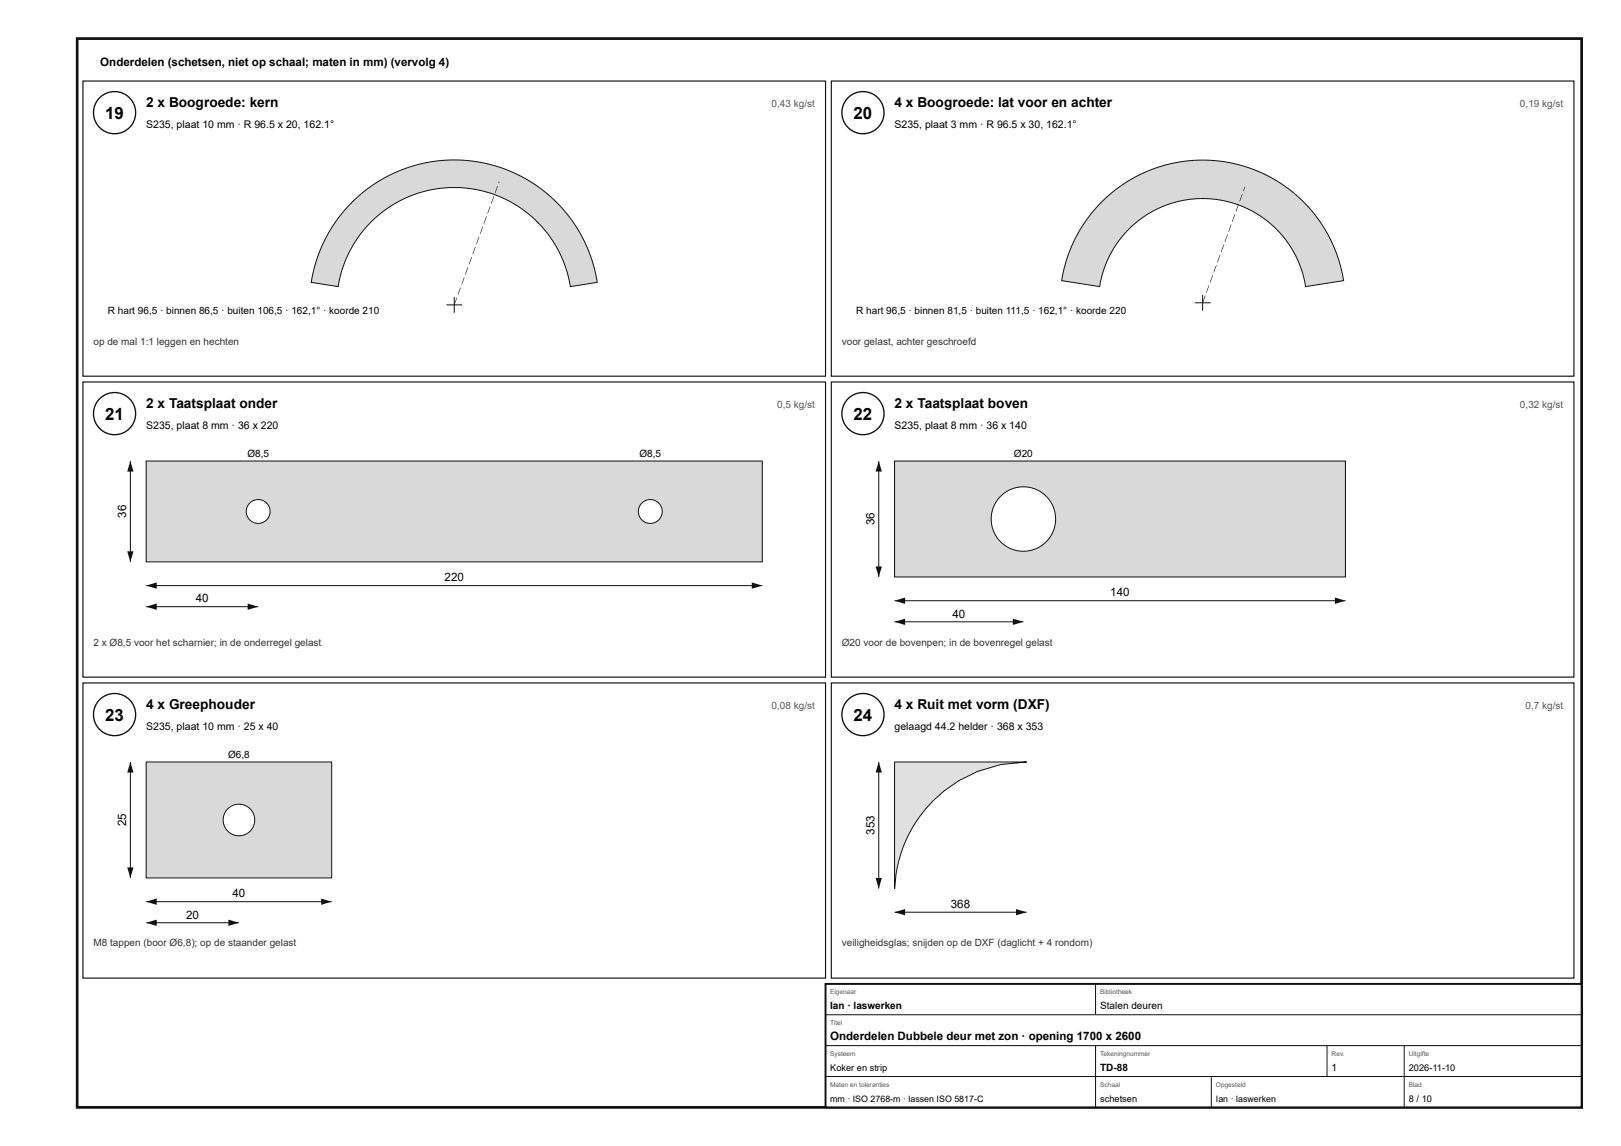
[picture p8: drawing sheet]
<svg xmlns="http://www.w3.org/2000/svg" width="420mm" height="297mm" viewBox="0 0 420 297" stroke-linecap="round" stroke-linejoin="round" font-family="sans-serif">
<path d="M20 10h390v277h-390z" fill="none" stroke="#111" stroke-width=".7" stroke-linecap="butt"/>
<path d="M21.5 21h192.5v76.5h-192.5z" fill="none" stroke="#111" stroke-width=".3"/>
<circle cx="29.7" cy="29.2" r="5.5" fill="#fff"/>
<circle cx="29.7" cy="29.2" r="5.5" fill="none" stroke="#111" stroke-width=".35"/>
<path d="M91.2 52.4l4.1-3.5 4.5-2.9 4.9-2.2 5.2-1.5 5.4-.8 5.4 .1 5.3 .8 5.1 1.5 3.1 1.3 2.9 1.6 2.8 1.9 2.6 2 2.4 2.3 2.1 2.5 2 2.7 1.7 2.9 2.5 5.6 1 3.2 .6 3.3-7 1.1a30.5 30.5 0 0 0-30.1-25.7 30.5 30.5 0 0 0-30.1 25.7l-6.9-1.1v-.4l1.4-5.7 2.3-5.3 3-5z" fill="#d7dadc"/>
<path d="M91.2 52.4l4.1-3.5 4.5-2.9 4.9-2.2 5.2-1.5 5.4-.8 5.4 .1 5.3 .8 5.1 1.5 3.1 1.3 2.9 1.6 2.8 1.9 2.6 2 2.4 2.3 2.1 2.5 2 2.7 1.7 2.9 2.5 5.6 1 3.2 .6 3.3-7 1.1a30.5 30.5 0 0 0-30.1-25.7 30.5 30.5 0 0 0-30.1 25.7l-6.9-1.1v-.4l1.4-5.7 2.3-5.3 3-5zM115.7 79h4.1M117.7 77v4.1" fill="none" stroke="#111" stroke-width=".26"/>
<path d="M118.4 77.1l.1 .1-.7 1.8h-.1zM119.3 74.5h.2l-.7 1.9h-.2zM120.3 71.9h.1l-.7 1.9-.1-.1zM121.2 69.2l.2 .1-.7 1.9-.1-.1zM122.2 66.6h.1l-.6 1.9h-.2zM123.2 64h.1l-.7 1.9-.1-.1zM124.1 61.3l.2 .1-.7 1.9-.2-.1zM125.1 58.7l.1 .1-.7 1.8h-.1zM126 56.1h.2l-.7 1.9h-.1zM127 53.4l.1 .1-.6 1.9-.2-.1zM128 50.8l.1 .1-.7 1.8h-.1zM128.9 48.2h.2l-.7 1.9h-.2zM129.3 47.1h.2l-.2 .4-.1-.1z" fill="#111"/>
<path d="M215.5 21h192.5v76.5h-192.5z" fill="none" stroke="#111" stroke-width=".3"/>
<circle cx="223.7" cy="29.2" r="5.5" fill="#fff"/>
<circle cx="223.7" cy="29.2" r="5.5" fill="none" stroke="#111" stroke-width=".35"/>
<path d="M285.6 52.3l4-3.5 4.9-3 4.8-2.2 5.5-1.5 5.3-.6 5.3 .2 5.6 1 5.1 1.7 3.3 1.6 3.1 1.9 3 2.2 2.7 2.5 2.4 2.8 1.9 2.6 1.9 3.1 1.6 3.4 1.4 4.2 .9 4-9.9 1.6a27 27 0 0 0-26.7-22.8 27 27 0 0 0-26.7 22.8l-9.8-1.6 1.5-5.9 2.2-5.3 3-4.9z" fill="#d7dadc"/>
<path d="M285.6 52.3l4-3.5 4.9-3 4.8-2.2 5.5-1.5 5.3-.6 5.3 .2 5.6 1 5.1 1.7 3.3 1.6 3.1 1.9 3 2.2 2.7 2.5 2.4 2.8 1.9 2.6 1.9 3.1 1.6 3.4 1.4 4.2 .9 4-9.9 1.6a27 27 0 0 0-26.7-22.8 27 27 0 0 0-26.7 22.8l-9.8-1.6 1.5-5.9 2.2-5.3 3-4.9zM309.7 78.5h4.1M311.7 76.4v4.1" fill="none" stroke="#111" stroke-width=".26"/>
<path d="M312.4 76.6h.1l-.7 1.9h-.1zM313.3 73.9l.2 .1-.7 1.9-.2-.1zM314.3 71.3l.1 .1-.7 1.8h-.1zM315.2 68.7h.2l-.7 1.9h-.1zM316.2 66.1h.1l-.6 1.9-.2-.1zM317.2 63.4l.1 .1-.7 1.9-.1-.1zM318.1 60.8h.2l-.7 1.9h-.2zM319.1 58.2h.1l-.7 1.9-.1-.1zM320 55.5l.2 .1-.7 1.9-.1-.1zM321 52.9l.1 .1-.6 1.8h-.2zM322 50.3h.1l-.7 1.9h-.1zM322.7 48.4h.1l-.4 1.2-.2-.1z" fill="#111"/>
<path d="M21.5 99h192.5v76.5h-192.5z" fill="none" stroke="#111" stroke-width=".3"/>
<circle cx="29.7" cy="107.2" r="5.5" fill="#fff"/>
<circle cx="29.7" cy="107.2" r="5.5" fill="none" stroke="#111" stroke-width=".35"/>
<path d="M37.9 119.5h159.7v26.1h-159.7z" fill="#d7dadc"/>
<path d="M37.9 119.5h159.7v26.1h-159.7z" fill="none" stroke="#111" stroke-width=".26"/>
<circle cx="66.9" cy="132.6" r="3.1" fill="#fff"/>
<circle cx="66.9" cy="132.6" r="3.1" fill="none" stroke="#111" stroke-width=".26"/>
<circle cx="168.6" cy="132.6" r="3.1" fill="#fff"/>
<g fill="none" stroke="#111" stroke-width=".26">
<path d="M37.9 151.8h159.7"/>
<circle cx="168.6" cy="132.6" r="3.1"/>
</g>
<g fill="#111">
<path d="M37.9 151.8l2.7-.9v1.7z"/>
<path d="M194.9 150.9l2.7 .9-2.7 .8z"/>
</g>
<path d="M33.8 119.5v26.1" fill="none" stroke="#111" stroke-width=".26"/>
<g fill="#111">
<path d="M33.8 119.5l.8 2.7h-1.6z"/>
<path d="M33 142.9h1.6l-.8 2.7z"/>
</g>
<path d="M37.9 157.2h29" fill="none" stroke="#111" stroke-width=".26"/>
<g fill="#111">
<path d="M37.9 157.2l2.7-.8v1.7z"/>
<path d="M64.2 156.4l2.7 .8-2.7 .9z"/>
</g>
<path d="M215.5 99h192.5v76.5h-192.5z" fill="none" stroke="#111" stroke-width=".3"/>
<circle cx="223.7" cy="107.2" r="5.5" fill="#fff"/>
<circle cx="223.7" cy="107.2" r="5.5" fill="none" stroke="#111" stroke-width=".35"/>
<path d="M231.9 119.5h116.9v30h-116.9z" fill="#d7dadc"/>
<path d="M231.9 119.5h116.9v30h-116.9z" fill="none" stroke="#111" stroke-width=".26"/>
<circle cx="265.3" cy="134.5" r="8.3" fill="#fff"/>
<g fill="none" stroke="#111" stroke-width=".26">
<path d="M231.9 155.7h116.9"/>
<circle cx="265.3" cy="134.5" r="8.3"/>
</g>
<g fill="#111">
<path d="M231.9 155.7l2.7-.8v1.6z"/>
<path d="M346 154.9l2.8 .8-2.8 .8z"/>
</g>
<path d="M227.8 119.5v30" fill="none" stroke="#111" stroke-width=".26"/>
<g fill="#111">
<path d="M227.8 119.5l.8 2.7h-1.6z"/>
<path d="M227 146.8h1.6l-.8 2.7z"/>
</g>
<path d="M231.9 161.2h33.4" fill="none" stroke="#111" stroke-width=".26"/>
<g fill="#111">
<path d="M231.9 161.2l2.7-.9v1.7z"/>
<path d="M262.5 160.3l2.8 .9-2.8 .8z"/>
</g>
<path d="M21.5 177h192.5v76.5h-192.5z" fill="none" stroke="#111" stroke-width=".3"/>
<circle cx="29.7" cy="185.2" r="5.5" fill="#fff"/>
<circle cx="29.7" cy="185.2" r="5.5" fill="none" stroke="#111" stroke-width=".35"/>
<path d="M37.9 197.5h48.1v30h-48.1z" fill="#d7dadc"/>
<path d="M37.9 197.5h48.1v30h-48.1z" fill="none" stroke="#111" stroke-width=".26"/>
<circle cx="61.9" cy="212.5" r="4.1" fill="#fff"/>
<g fill="none" stroke="#111" stroke-width=".26">
<path d="M37.9 233.7h48.1"/>
<circle cx="61.9" cy="212.5" r="4.1"/>
</g>
<g fill="#111">
<path d="M37.9 233.7l2.7-.8v1.6z"/>
<path d="M83.2 232.9l2.8 .8-2.8 .8z"/>
</g>
<path d="M33.8 197.5v30" fill="none" stroke="#111" stroke-width=".26"/>
<g fill="#111">
<path d="M33.8 197.5l.8 2.7h-1.6z"/>
<path d="M33 224.8h1.6l-.8 2.7z"/>
</g>
<path d="M37.9 239.2h24" fill="none" stroke="#111" stroke-width=".26"/>
<g fill="#111">
<path d="M37.9 239.2l2.7-.9v1.7z"/>
<path d="M59.2 238.3l2.7 .9-2.7 .8z"/>
</g>
<path d="M215.5 177h192.5v76.5h-192.5z" fill="none" stroke="#111" stroke-width=".3"/>
<circle cx="223.7" cy="185.2" r="5.5" fill="#fff"/>
<circle cx="223.7" cy="185.2" r="5.5" fill="none" stroke="#111" stroke-width=".35"/>
<path d="M231.9 197.5h34.2a34.2 34.2 0 0 0-32.7 24l-1 4.4-.5 4.4z" fill="#d6e4e9"/>
<path d="M231.9 197.5h34.2a34.2 34.2 0 0 0-32.7 24l-1 4.4-.5 4.4zM231.9 236.4h34.2" fill="none" stroke="#111" stroke-width=".26"/>
<g fill="#111">
<path d="M231.9 236.4l2.7-.8v1.6z"/>
<path d="M263.4 235.6l2.7 .8-2.7 .8z"/>
</g>
<path d="M227.8 197.5v32.8" fill="none" stroke="#111" stroke-width=".26"/>
<g fill="#111">
<path d="M227.8 197.5l.8 2.7h-1.6z"/>
<path d="M227 227.5h1.6l-.8 2.8z"/>
</g>
<path d="M214 255h196v32h-196z" fill="#fff"/>
<path d="M214 255h196v32h-196z" fill="none" stroke="#111" stroke-width=".5"/>
<path d="M284 255v8M214 263h196M214 271h196M214 279h196M284 271v16M314 279v8M344 271v8M364 271v16" fill="none" stroke="#111" stroke-width=".26"/>
<g font-size="4.4">
<text x="27.3" y="30.8">19</text>
<text x="221.3" y="30.8">20</text>
<text x="27.3" y="108.8">21</text>
<text x="221.3" y="108.8">22</text>
<text x="27.3" y="186.8">23</text>
<text x="221.3" y="186.8">24</text>
</g>
<g font-size="3.6">
<text x="37.9" y="27.8">2 x Boogroede: kern</text>
<text x="231.9" y="27.8">4 x Boogroede: lat voor en achter</text>
<text x="37.9" y="105.8">2 x Taatsplaat onder</text>
<text x="231.9" y="105.8">2 x Taatsplaat boven</text>
<text x="37.9" y="183.8">4 x Greephouder</text>
<text x="231.9" y="183.8">4 x Ruit met vorm (DXF)</text>
</g>
<g font-size="3">
<text x="26" y="17">Onderdelen (schetsen, niet op schaal; maten in mm) (vervolg 4)</text>
<text x="32.7" y="134.2" transform="rotate(-90 32.7 134.2)">36</text>
<text x="226.7" y="136.2" transform="rotate(-90 226.7 136.2)">36</text>
<text x="115.2" y="150.7">220</text>
<text x="287.8" y="154.6">140</text>
<text x="50.7" y="156.1">40</text>
<text x="246.9" y="160.1">40</text>
<text x="32.7" y="214.2" transform="rotate(-90 32.7 214.2)">25</text>
<text x="226.7" y="216.4" transform="rotate(-90 226.7 216.4)">353</text>
<text x="60.3" y="232.6">40</text>
<text x="48.2" y="238.1">20</text>
<text x="246.5" y="235.3">368</text>
<text x="215.2" y="269.6">Onderdelen Dubbele deur met zon · opening 1700 x 2600</text>
</g>
<g font-size="2.7">
<text x="37.9" y="33.3">S235, plaat 10 mm · R 96.5 x 20, 162.1°</text>
<text x="231.9" y="33.3">S235, plaat 3 mm · R 96.5 x 30, 162.1°</text>
<text x="37.9" y="111.3">S235, plaat 8 mm · 36 x 220</text>
<text x="231.9" y="111.3">S235, plaat 8 mm · 36 x 140</text>
<text x="37.9" y="189.3">S235, plaat 10 mm · 25 x 40</text>
<text x="231.9" y="189.3">gelaagd 44.2 helder · 368 x 353</text>
</g>
<g font-size="2.6" fill="#555">
<text x="200" y="27.8">0,43 kg/st</text>
<text x="394" y="27.8">0,19 kg/st</text>
<text x="201.5" y="105.8">0,5 kg/st</text>
<text x="394" y="105.8">0,32 kg/st</text>
<text x="200" y="183.8">0,08 kg/st</text>
<text x="395.5" y="183.8">0,7 kg/st</text>
</g>
<g font-size="2.6">
<text x="28" y="81.5">R hart 96,5 · binnen 86,5 · buiten 106,5 · 162,1° · koorde 210</text>
<text x="222" y="81.5">R hart 96,5 · binnen 81,5 · buiten 111,5 · 162,1° · koorde 220</text>
<text x="64.1" y="118.4">Ø8,5</text>
<text x="165.8" y="118.4">Ø8,5</text>
<text x="262.8" y="118.4">Ø20</text>
<text x="59.1" y="196.4">Ø6,8</text>
<text x="215.2" y="261.6">Ian · laswerken</text>
<text x="285.2" y="261.6">Stalen deuren</text>
<text x="285.2" y="277.6">TD-88</text>
<text x="345.2" y="277.6">1</text>
</g>
<g font-size="2.6" fill="#333">
<text x="24.2" y="89.3">op de mal 1:1 leggen en hechten</text>
<text x="218.2" y="89.3">voor gelast, achter geschroefd</text>
<text x="24.2" y="167.3">2 x Ø8,5 voor het scharnier; in de onderregel gelast</text>
<text x="218.2" y="167.3">Ø20 voor de bovenpen; in de bovenregel gelast</text>
<text x="24.2" y="245.3">M8 tappen (boor Ø6,8); op de staander gelast</text>
<text x="218.2" y="245.3">veiligheidsglas; snijden op de DXF (daglicht + 4 rondom)</text>
</g>
<g font-size="2.4">
<text x="215.2" y="277.6">Koker en strip</text>
<text x="365.2" y="277.6">2026-11-10</text>
<text x="285.2" y="285.6">schetsen</text>
<text x="365.2" y="285.6">8 / 10</text>
</g>
<g font-size="2.3">
<text x="215.2" y="285.6">mm · ISO 2768-m · lassen ISO 5817-C</text>
<text x="315.2" y="285.6">Ian · laswerken</text>
</g>
<g font-size="1.7" fill="#555">
<text x="215.2" y="257.6">Eigenaar</text>
<text x="285.2" y="257.6">Bibliotheek</text>
<text x="215.2" y="265.6">Titel</text>
<text x="215.2" y="273.6">Systeem</text>
<text x="285.2" y="273.6">Tekeningnummer</text>
<text x="345.2" y="273.6">Rev.</text>
<text x="365.2" y="273.6">Uitgifte</text>
<text x="215.2" y="281.6">Maten en toleranties</text>
<text x="285.2" y="281.6">Schaal</text>
<text x="315.2" y="281.6">Opgesteld</text>
<text x="365.2" y="281.6">Blad</text>
</g>
</svg>
